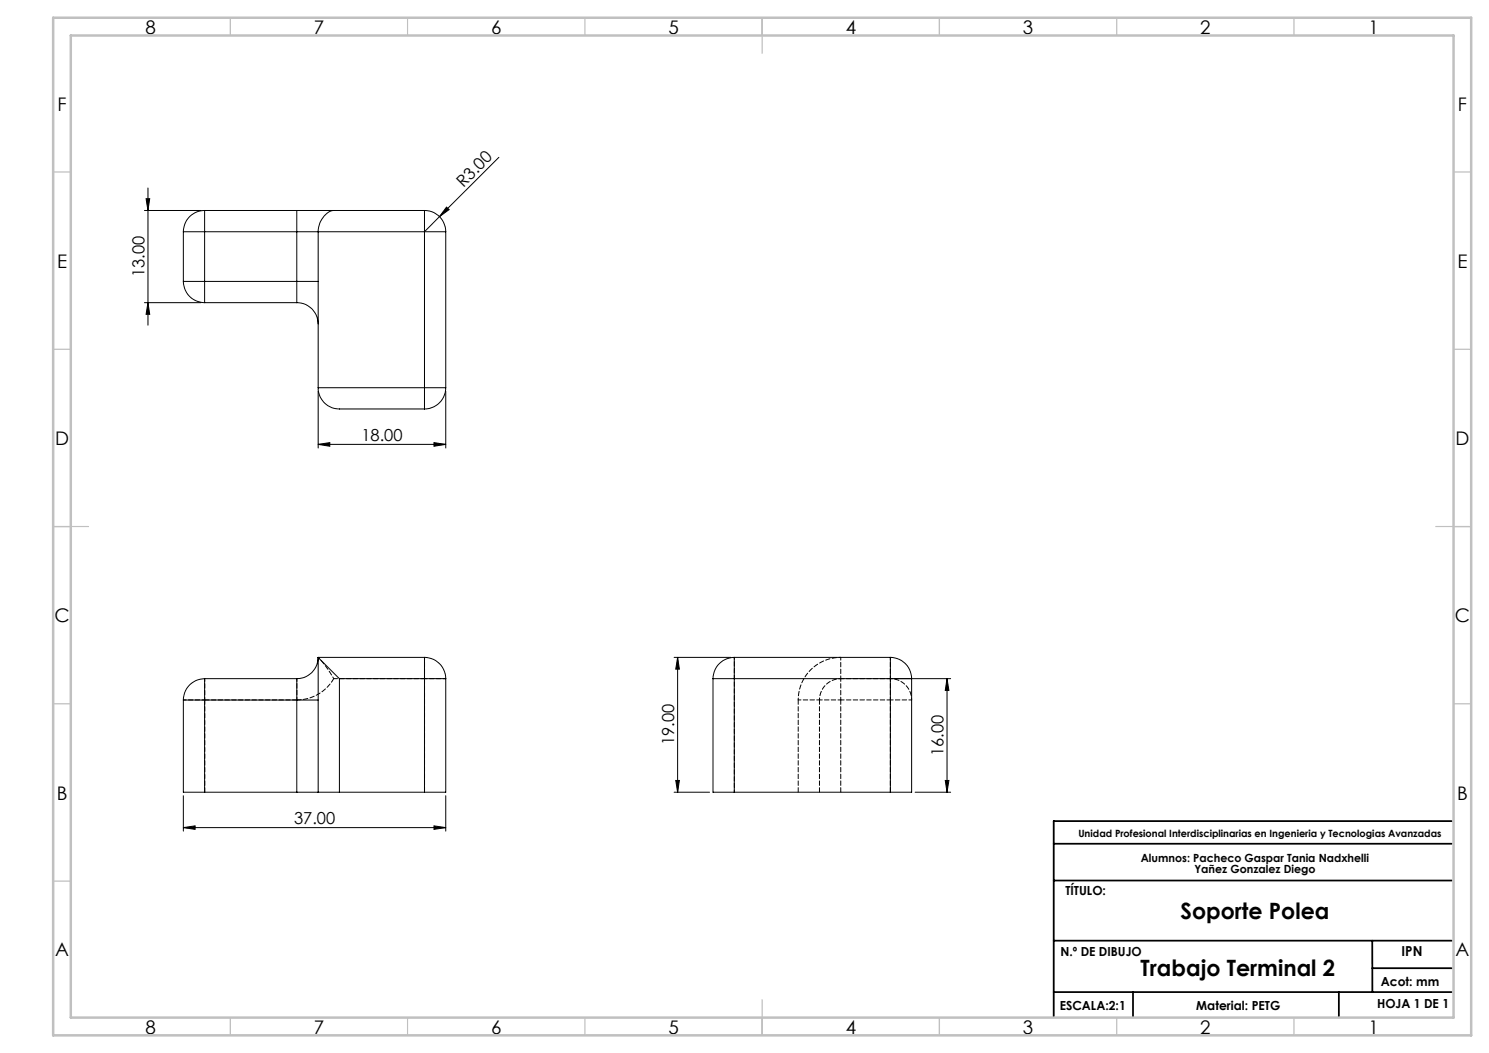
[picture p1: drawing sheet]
<svg xmlns="http://www.w3.org/2000/svg" width="420mm" height="297mm" viewBox="0 0 420 297" stroke-linecap="round" stroke-linejoin="round" font-family="sans-serif">
<g fill="none" stroke="#000" stroke-width=".28">
<path d="M40.7 59.4h16M41.2 56.1h1l-.5 3.3zM41.7 53v38.7M57.7 59.4v6M57.7 59.4a6 6 0 0 0-6 6M57.7 59.4h26M83.7 59.4h10.4M83.7 59.4v6M94.1 59.4a5.8 5.8 0 0 0-4.3 5l-.1 1M94.1 59.4h25.6M119.7 59.4v6M119.7 59.4a6 6 0 0 1 6 6"/>
<path d="M125.9 58.4l.8 .7-2.7 2zM140.7 44.4l-16.7 16.7M51.7 65.4h6M51.7 79.4h6M51.7 79.4a6 6 0 0 0 6 6M51.7 65.4v14M57.7 79.4v6M57.7 65.4v14M57.7 65.4h26M57.7 79.4h26M83.7 65.4h6M83.7 79.4h6"/>
<path d="M83.7 79.4v6M83.7 65.4v14M89.7 65.4v44M89.7 65.4h30M119.7 65.4h6M119.7 65.4v44M124 61.1l-4.3 4.3M125.7 65.4v44M40.7 85.4h16M41.7 85.4l.5 3.2h-1zM57.7 85.4h26M83.7 85.4a6 6 0 0 1 6 6"/>
<path d="M89.7 110.3v16.1M89.7 109.4a5.9 5.9 0 0 0 6 6h24M89.7 109.4h30M119.7 109.4h6M119.7 109.4v6M125.7 109.4a6 6 0 0 1-6 6M125.7 110.3v16.1M89.7 125.3l3.3-.5v1.1zM89.7 125.3h36M122.4 124.8l3.3 .5-3.3 .6zM51.7 197.4h6M51.7 197.4v26h6"/>
<path d="M57.7 191.4v6M57.7 191.4a6 6 0 0 0-6 6M57.7 191.4h26M57.7 197.4v26M57.7 197.4h26M83.7 191.4v6M83.7 197.4h6M83.7 197.4v26M89.7 185.4l6 6M89.7 185.4a6 6 0 0 1-6 6M89.7 185.4v38M89.7 185.4h30"/>
<path d="M95.7 191.4h24M95.7 191.4v32M119.7 185.4v6M119.7 185.4a6 6 0 0 1 6 6M119.7 191.4h6M119.7 191.4v32M125.7 191.4v32h-6M190.1 185.4h16M191.1 185.4l.5 3.3h-1zM191.1 185.4v38M201.1 191.4h6M201.1 191.4v32h6"/>
<path d="M207.1 185.4v6M207.1 185.4a6 6 0 0 0-6 6M207.1 185.4h44M207.1 191.4h44M207.1 191.4v32M251.1 191.4h6M251.1 185.4a6 6 0 0 1 6 6M251.1 185.4v6M251.1 191.4v32M252.1 191.4h16M257.1 191.4v32h-6M267.1 191.4l.6 3.3h-1.1z"/>
<path d="M267.1 191.4v32M51.7 233.4l3.3-.5v1zM51.7 224.4v10M51.7 233.4h74M57.7 223.4h26M83.7 223.4h6M89.7 223.4h6M95.7 223.4h24M122.4 232.9l3.3 .5-3.3 .5zM125.7 224.4v10M190.1 223.4h10M190.6 220.1h1l-.5 3.3z"/>
<path d="M207.1 223.4h44M258.1 223.4h10M266.6 220.1h1.1l-.6 3.3z"/>
</g>
<path d="M297.2 238h112.3M409.5 231.6h-112.3v55.2M297.2 248.4h112.3M297.2 279.8h112.3M297.2 265.3h112.3M319.6 279.8v7M377.6 279.9v7M387.1 265.3v14.5M387.1 273.1h22.4" fill="none" stroke="#000" stroke-width=".5"/>
<g fill="none" stroke="#c0c0c0" stroke-width=".35">
<path d="M65 5v5M115 5v5M165 5v5M215 5v10M265 5v5M315 5v5M365 5v5M15 48.5h5M410 48.5h5M15 98.5h5M410 98.5h5M15 148.5h10"/>
<path d="M405 148.5h10M15 198.5h5M410 198.5h5M15 248.5h5M65 287v5M115 287v5M165 287v5M215 282v10M265 287v5M315 287v5M365 287v5"/>
</g>
<path d="M15 5h400v287h-400zM20 10h390v277h-390z" fill="none" stroke="#c0c0c0" stroke-width=".7"/>
<g fill="#000">
<path d="M125.9 58.4l.8 .7-2.7 2z"/>
<path d="M41.7 85.4l.5 3.2h-1zM41.2 56.1h1l-.5 3.3z"/>
<path d="M89.7 125.3l3.3-.5v1.1zM122.4 124.8l3.3 .5-3.3 .6z"/>
<path d="M122.4 232.9l3.3 .5-3.3 .5zM51.7 233.4l3.3-.5v1z"/>
<path d="M190.6 220.1h1l-.5 3.3zM191.1 185.4l.5 3.3h-1zM266.6 220.1h1.1l-.6 3.3zM267.1 191.4l.6 3.3h-1.1z"/>
</g>
<path d="M94.1 191.4a27.2 27.2 0 0 0-4.4-6M225.1 197.4a12 12 0 0 1 12-12M237.1 191.4a6 6 0 0 0-6 6M257.1 197.4a6 6 0 0 0-6-6M207.1 223.4v-38" fill="none" stroke="#000" stroke-width=".28" stroke-dasharray="1.3 .6" stroke-dashoffset=".7"/>
<path d="M94.1 191.4h25.6" fill="none" stroke="#000" stroke-width=".28" stroke-dasharray="1.3 .6" stroke-dashoffset=".2"/>
<path d="M51.7 197.4h6M57.7 197.4v-6M83.7 197.4v-6M119.7 185.4v6M125.7 191.4h-6M231.1 197.4h-6M231.1 197.4h6M237.1 191.4v-6M237.1 191.4v6M251.1 191.4v-6M251.1 191.4v6M251.1 197.4h6" fill="none" stroke="#000" stroke-width=".28" stroke-dasharray="1.3 .6" stroke-dashoffset=".5"/>
<path d="M94.1 191.4a12 12 0 0 1-10.4 6" fill="none" stroke="#000" stroke-width=".28" stroke-dasharray="1.3 .6" stroke-dashoffset=".1"/>
<path d="M57.7 197.4h26M225.1 197.4v26M251.1 197.4v26M57.7 223.4v-26M231.1 223.4v-26M237.1 223.4v-26" fill="none" stroke="#000" stroke-width=".28" stroke-dasharray="1.3 .6"/>
<path d="M119.7 191.4v32" fill="none" stroke="#000" stroke-width=".28" stroke-dasharray="1.3 .6" stroke-dashoffset="-.1"/>
<path d="M237.1 191.4h14M237.1 197.4h14" fill="none" stroke="#000" stroke-width=".28" stroke-dasharray="1.3 .6" stroke-dashoffset=".3"/>
<g font-size="6.3">
<text x="333" y="259.1">Soporte Polea</text>
<text x="321.7" y="275.4">Trabajo Terminal 2</text>
</g>
<g font-size="5.3">
<text x="41" y="9.5">8</text>
<text x="88.5" y="9.5">7</text>
<text x="138.5" y="9.5">6</text>
<text x="188.5" y="9.5">5</text>
<text x="238.5" y="9.5">4</text>
<text x="288.5" y="9.5">3</text>
<text x="338.5" y="9.5">2</text>
<text x="386" y="9.5">1</text>
<text x="16.2" y="31.3">F</text>
<text x="411.2" y="31.3">F</text>
<text x="16.1" y="75.5">E</text>
<text x="411.1" y="75.5">E</text>
<text x="15.5" y="125.5">D</text>
<text x="410.5" y="125.5">D</text>
<text x="15.4" y="175.5">C</text>
<text x="410.4" y="175.5">C</text>
<text x="16" y="225.5">B</text>
<text x="411" y="225.5">B</text>
<text x="15.5" y="269.8">A</text>
<text x="410.5" y="269.8">A</text>
<text x="41" y="291.5">8</text>
<text x="88.5" y="291.5">7</text>
<text x="138.5" y="291.5">6</text>
<text x="188.5" y="291.5">5</text>
<text x="238.5" y="291.5">4</text>
<text x="288.5" y="291.5">3</text>
<text x="338.5" y="291.5">2</text>
<text x="386" y="291.5">1</text>
</g>
<g font-size="4.7">
<text x="130.7" y="53" transform="rotate(-45 130.7 53)">R3.00</text>
<text x="40.7" y="78.2" transform="rotate(-90 40.7 78.2)">13.00</text>
<text x="101.9" y="124.3">18.00</text>
<text x="190.1" y="210.2" transform="rotate(-90 190.1 210.2)">19.00</text>
<text x="266.1" y="213.2" transform="rotate(-90 266.1 213.2)">16.00</text>
<text x="82.9" y="232.4">37.00</text>
</g>
<text font-size="3.9" x="395.3" y="269.6">IPN</text>
<g font-size="3.5">
<text x="300.5" y="252.4">TÍTULO:</text>
<text x="299.1" y="269.6">N.º DE DIBUJO</text>
<text x="389.5" y="278">Acot: mm</text>
<text x="298.9" y="285">ESCALA:2:1</text>
<text x="337.4" y="285">Material: PETG</text>
<text x="388.4" y="284.3">HOJA 1 DE 1</text>
</g>
<g font-size="3.2">
<text x="321.8" y="243.1">Alumnos: Pacheco Gaspar Tania Nadxhelli</text>
<text x="336.9" y="246.3">Yañez Gonzalez Diego</text>
</g>
<text font-size="2.8" x="304.2" y="236.1">Unidad Profesional Interdisciplinarias en Ingenieria y Tecnologias Avanzadas</text>
</svg>
